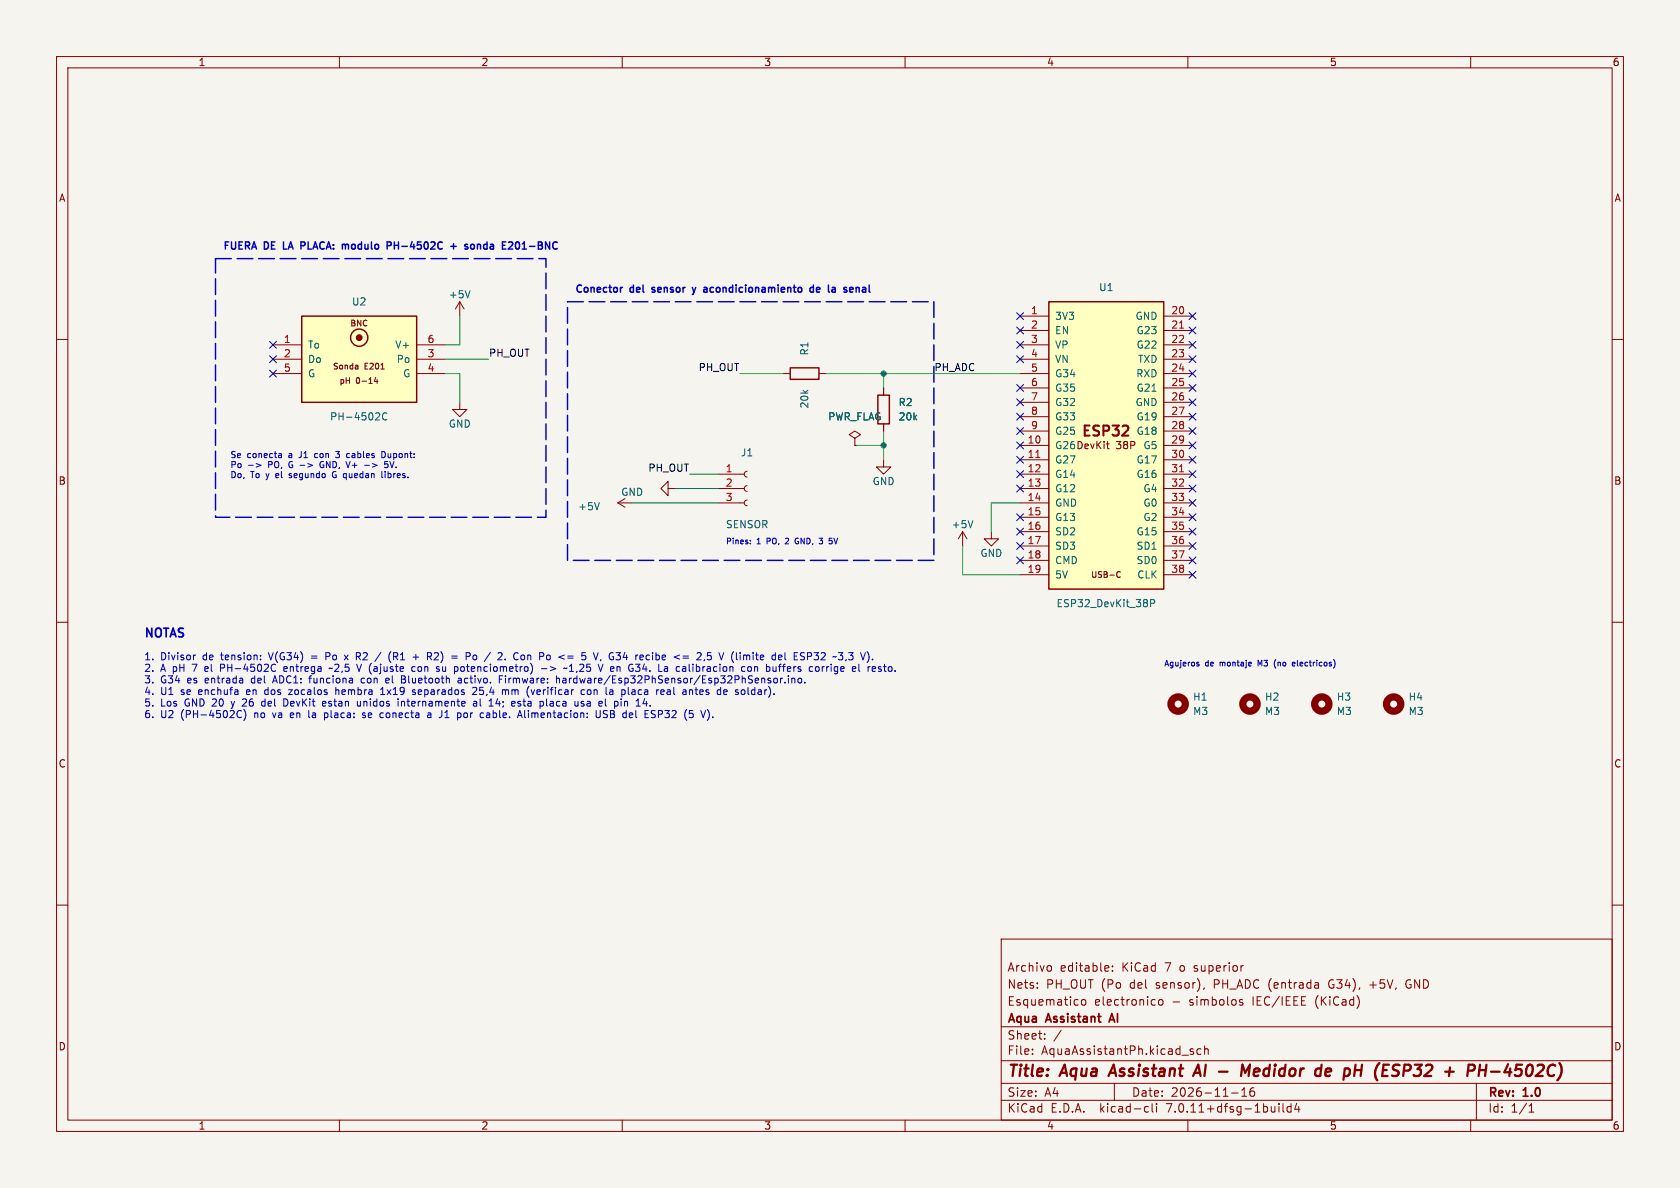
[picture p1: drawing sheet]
(kicad_sch (version 20230121) (generator eeschema)
 (paper "A4")
 (title_block
  (title "Aqua Assistant AI - Medidor de pH (ESP32 + PH-4502C)")
  (date "2026-11-16")
  (rev "1.0")
  (company "Aqua Assistant AI")
  (comment 1 "Esquematico electronico - simbolos IEC/IEEE (KiCad)")
  (comment 2 "Nets: PH_OUT (Po del sensor), PH_ADC (entrada G34), +5V, GND")
  (comment 3 "Archivo editable: KiCad 7 o superior"))
 (lib_symbols
   (symbol "Device:R" (pin_numbers hide) (pin_names (offset 0)) (in_bom yes) (on_board yes)
   (property "Reference" "R" (at 2.032 0 90) (effects (font (size 1.27 1.27))))
   (property "Value" "R" (at 0 0 90) (effects (font (size 1.27 1.27))))
   (property "Footprint" "" (at -1.778 0 90) (effects (font (size 1.27 1.27)) hide))
   (property "Datasheet" "~" (at 0 0 0) (effects (font (size 1.27 1.27)) hide))
   (symbol "R_0_1"
    (rectangle (start -1.016 -2.54) (end 1.016 2.54) (stroke (width 0.254) (type default)) (fill (type none))))
   (symbol "R_1_1"
    (pin passive line (at 0 3.81 270) (length 1.27) (name "~" (effects (font (size 1.27 1.27)))) (number "1" (effects (font (size 1.27 1.27)))))
    (pin passive line (at 0 -3.81 90) (length 1.27) (name "~" (effects (font (size 1.27 1.27)))) (number "2" (effects (font (size 1.27 1.27)))))))
  (symbol "Connector:Conn_01x03_Socket" (pin_names (offset 1.016) hide) (in_bom yes) (on_board yes)
   (property "Reference" "J" (at 0 5.08 0) (effects (font (size 1.27 1.27))))
   (property "Value" "Conn_01x03_Socket" (at 0 -5.08 0) (effects (font (size 1.27 1.27))))
   (property "Footprint" "" (at 0 0 0) (effects (font (size 1.27 1.27)) hide))
   (property "Datasheet" "~" (at 0 0 0) (effects (font (size 1.27 1.27)) hide))
   (property "ki_locked" "" (at 0 0 0) (effects (font (size 1.27 1.27))))
   (symbol "Conn_01x03_Socket_1_1"
    (arc (start 0 -2.032) (mid -0.5058 -2.54) (end 0 -3.048) (stroke (width 0.1524) (type default)) (fill (type none)))
    (polyline (pts (xy -1.27 -2.54) (xy -0.508 -2.54)) (stroke (width 0.1524) (type default)) (fill (type none)))
    (polyline (pts (xy -1.27 0) (xy -0.508 0)) (stroke (width 0.1524) (type default)) (fill (type none)))
    (polyline (pts (xy -1.27 2.54) (xy -0.508 2.54)) (stroke (width 0.1524) (type default)) (fill (type none)))
    (arc (start 0 0.508) (mid -0.5058 0) (end 0 -0.508) (stroke (width 0.1524) (type default)) (fill (type none)))
    (arc (start 0 3.048) (mid -0.5058 2.54) (end 0 2.032) (stroke (width 0.1524) (type default)) (fill (type none)))
    (pin passive line (at -5.08 2.54 0) (length 3.81) (name "Pin_1" (effects (font (size 1.27 1.27)))) (number "1" (effects (font (size 1.27 1.27)))))
    (pin passive line (at -5.08 0 0) (length 3.81) (name "Pin_2" (effects (font (size 1.27 1.27)))) (number "2" (effects (font (size 1.27 1.27)))))
    (pin passive line (at -5.08 -2.54 0) (length 3.81) (name "Pin_3" (effects (font (size 1.27 1.27)))) (number "3" (effects (font (size 1.27 1.27)))))))
  (symbol "power:+5V" (power) (pin_names (offset 0)) (in_bom yes) (on_board yes)
   (property "Reference" "#PWR" (at 0 -3.81 0) (effects (font (size 1.27 1.27)) hide))
   (property "Value" "+5V" (at 0 3.556 0) (effects (font (size 1.27 1.27))))
   (property "Footprint" "" (at 0 0 0) (effects (font (size 1.27 1.27)) hide))
   (property "Datasheet" "" (at 0 0 0) (effects (font (size 1.27 1.27)) hide))
   (symbol "+5V_0_1"
    (polyline (pts (xy -0.762 1.27) (xy 0 2.54)) (stroke (width 0) (type default)) (fill (type none)))
    (polyline (pts (xy 0 0) (xy 0 2.54)) (stroke (width 0) (type default)) (fill (type none)))
    (polyline (pts (xy 0 2.54) (xy 0.762 1.27)) (stroke (width 0) (type default)) (fill (type none))))
   (symbol "+5V_1_1"
    (pin power_in line (at 0 0 90) (length 0) hide (name "+5V" (effects (font (size 1.27 1.27)))) (number "1" (effects (font (size 1.27 1.27)))))))
  (symbol "power:GND" (power) (pin_names (offset 0)) (in_bom yes) (on_board yes)
   (property "Reference" "#PWR" (at 0 -6.35 0) (effects (font (size 1.27 1.27)) hide))
   (property "Value" "GND" (at 0 -3.81 0) (effects (font (size 1.27 1.27))))
   (property "Footprint" "" (at 0 0 0) (effects (font (size 1.27 1.27)) hide))
   (property "Datasheet" "" (at 0 0 0) (effects (font (size 1.27 1.27)) hide))
   (symbol "GND_0_1"
    (polyline (pts (xy 0 0) (xy 0 -1.27) (xy 1.27 -1.27) (xy 0 -2.54) (xy -1.27 -1.27) (xy 0 -1.27)) (stroke (width 0) (type default)) (fill (type none))))
   (symbol "GND_1_1"
    (pin power_in line (at 0 0 270) (length 0) hide (name "GND" (effects (font (size 1.27 1.27)))) (number "1" (effects (font (size 1.27 1.27)))))))
  (symbol "power:PWR_FLAG" (power) (pin_numbers hide) (pin_names (offset 0) hide) (in_bom yes) (on_board yes)
   (property "Reference" "#FLG" (at 0 1.905 0) (effects (font (size 1.27 1.27)) hide))
   (property "Value" "PWR_FLAG" (at 0 3.81 0) (effects (font (size 1.27 1.27))))
   (property "Footprint" "" (at 0 0 0) (effects (font (size 1.27 1.27)) hide))
   (property "Datasheet" "~" (at 0 0 0) (effects (font (size 1.27 1.27)) hide))
   (symbol "PWR_FLAG_0_0"
    (pin power_out line (at 0 0 90) (length 0) (name "pwr" (effects (font (size 1.27 1.27)))) (number "1" (effects (font (size 1.27 1.27))))))
   (symbol "PWR_FLAG_0_1"
    (polyline (pts (xy 0 0) (xy 0 1.27) (xy -1.016 1.905) (xy 0 2.54) (xy 1.016 1.905) (xy 0 1.27)) (stroke (width 0) (type default)) (fill (type none)))))
  (symbol "Mechanical:MountingHole" (pin_names (offset 1.016)) (in_bom yes) (on_board yes)
   (property "Reference" "H" (at 0 5.08 0) (effects (font (size 1.27 1.27))))
   (property "Value" "MountingHole" (at 0 3.175 0) (effects (font (size 1.27 1.27))))
   (property "Footprint" "" (at 0 0 0) (effects (font (size 1.27 1.27)) hide))
   (property "Datasheet" "~" (at 0 0 0) (effects (font (size 1.27 1.27)) hide))
   (symbol "MountingHole_0_1"
    (circle (center 0 0) (radius 1.27) (stroke (width 1.27) (type default)) (fill (type none)))))
  (symbol "AquaAssistant:ESP32_DevKit_38P" (pin_names (offset 1.016)) (in_bom yes) (on_board yes)
   (property "Reference" "U" (at 0 27.94 0) (effects (font (size 1.27 1.27))))
   (property "Value" "ESP32_DevKit_38P" (at 0 -27.94 0) (effects (font (size 1.27 1.27))))
   (property "Footprint" "AquaAssistant:ESP32_DevKit_38P_Socket" (at 0 -30.48 0) (effects (font (size 1.27 1.27)) hide))
   (property "Datasheet" "https://www.espressif.com/sites/default/files/documentation/esp32_datasheet_en.pdf" (at 0 0 0) (effects (font (size 1.27 1.27)) hide))
   (symbol "ESP32_DevKit_38P_0_1"
    (rectangle (start -10.16 25.4) (end 10.16 -25.4) (stroke (width 0.254) (type default)) (fill (type background)))
    (text "ESP32" (at 0 2.54 0) (effects (font (size 1.778 1.778) bold)))
    (text "DevKit 38P" (at 0 0 0) (effects (font (size 1.27 1.27))))
    (text "USB-C" (at 0 -22.86 0) (effects (font (size 1.016 1.016)))))
   (symbol "ESP32_DevKit_38P_1_1"
    (pin power_out line (at -15.24 22.86 0) (length 5.08) (name "3V3" (effects (font (size 1.27 1.27)))) (number "1" (effects (font (size 1.27 1.27)))))
    (pin input line (at -15.24 20.32 0) (length 5.08) (name "EN" (effects (font (size 1.27 1.27)))) (number "2" (effects (font (size 1.27 1.27)))))
    (pin input line (at -15.24 17.78 0) (length 5.08) (name "VP" (effects (font (size 1.27 1.27)))) (number "3" (effects (font (size 1.27 1.27)))))
    (pin input line (at -15.24 15.24 0) (length 5.08) (name "VN" (effects (font (size 1.27 1.27)))) (number "4" (effects (font (size 1.27 1.27)))))
    (pin input line (at -15.24 12.70 0) (length 5.08) (name "G34" (effects (font (size 1.27 1.27)))) (number "5" (effects (font (size 1.27 1.27)))))
    (pin input line (at -15.24 10.16 0) (length 5.08) (name "G35" (effects (font (size 1.27 1.27)))) (number "6" (effects (font (size 1.27 1.27)))))
    (pin bidirectional line (at -15.24 7.62 0) (length 5.08) (name "G32" (effects (font (size 1.27 1.27)))) (number "7" (effects (font (size 1.27 1.27)))))
    (pin bidirectional line (at -15.24 5.08 0) (length 5.08) (name "G33" (effects (font (size 1.27 1.27)))) (number "8" (effects (font (size 1.27 1.27)))))
    (pin bidirectional line (at -15.24 2.54 0) (length 5.08) (name "G25" (effects (font (size 1.27 1.27)))) (number "9" (effects (font (size 1.27 1.27)))))
    (pin bidirectional line (at -15.24 0.00 0) (length 5.08) (name "G26" (effects (font (size 1.27 1.27)))) (number "10" (effects (font (size 1.27 1.27)))))
    (pin bidirectional line (at -15.24 -2.54 0) (length 5.08) (name "G27" (effects (font (size 1.27 1.27)))) (number "11" (effects (font (size 1.27 1.27)))))
    (pin bidirectional line (at -15.24 -5.08 0) (length 5.08) (name "G14" (effects (font (size 1.27 1.27)))) (number "12" (effects (font (size 1.27 1.27)))))
    (pin bidirectional line (at -15.24 -7.62 0) (length 5.08) (name "G12" (effects (font (size 1.27 1.27)))) (number "13" (effects (font (size 1.27 1.27)))))
    (pin passive line (at -15.24 -10.16 0) (length 5.08) (name "GND" (effects (font (size 1.27 1.27)))) (number "14" (effects (font (size 1.27 1.27)))))
    (pin bidirectional line (at -15.24 -12.70 0) (length 5.08) (name "G13" (effects (font (size 1.27 1.27)))) (number "15" (effects (font (size 1.27 1.27)))))
    (pin bidirectional line (at -15.24 -15.24 0) (length 5.08) (name "SD2" (effects (font (size 1.27 1.27)))) (number "16" (effects (font (size 1.27 1.27)))))
    (pin bidirectional line (at -15.24 -17.78 0) (length 5.08) (name "SD3" (effects (font (size 1.27 1.27)))) (number "17" (effects (font (size 1.27 1.27)))))
    (pin bidirectional line (at -15.24 -20.32 0) (length 5.08) (name "CMD" (effects (font (size 1.27 1.27)))) (number "18" (effects (font (size 1.27 1.27)))))
    (pin power_out line (at -15.24 -22.86 0) (length 5.08) (name "5V" (effects (font (size 1.27 1.27)))) (number "19" (effects (font (size 1.27 1.27)))))
    (pin passive line (at 15.24 22.86 180) (length 5.08) (name "GND" (effects (font (size 1.27 1.27)))) (number "20" (effects (font (size 1.27 1.27)))))
    (pin bidirectional line (at 15.24 20.32 180) (length 5.08) (name "G23" (effects (font (size 1.27 1.27)))) (number "21" (effects (font (size 1.27 1.27)))))
    (pin bidirectional line (at 15.24 17.78 180) (length 5.08) (name "G22" (effects (font (size 1.27 1.27)))) (number "22" (effects (font (size 1.27 1.27)))))
    (pin output line (at 15.24 15.24 180) (length 5.08) (name "TXD" (effects (font (size 1.27 1.27)))) (number "23" (effects (font (size 1.27 1.27)))))
    (pin input line (at 15.24 12.70 180) (length 5.08) (name "RXD" (effects (font (size 1.27 1.27)))) (number "24" (effects (font (size 1.27 1.27)))))
    (pin bidirectional line (at 15.24 10.16 180) (length 5.08) (name "G21" (effects (font (size 1.27 1.27)))) (number "25" (effects (font (size 1.27 1.27)))))
    (pin passive line (at 15.24 7.62 180) (length 5.08) (name "GND" (effects (font (size 1.27 1.27)))) (number "26" (effects (font (size 1.27 1.27)))))
    (pin bidirectional line (at 15.24 5.08 180) (length 5.08) (name "G19" (effects (font (size 1.27 1.27)))) (number "27" (effects (font (size 1.27 1.27)))))
    (pin bidirectional line (at 15.24 2.54 180) (length 5.08) (name "G18" (effects (font (size 1.27 1.27)))) (number "28" (effects (font (size 1.27 1.27)))))
    (pin bidirectional line (at 15.24 0.00 180) (length 5.08) (name "G5" (effects (font (size 1.27 1.27)))) (number "29" (effects (font (size 1.27 1.27)))))
    (pin bidirectional line (at 15.24 -2.54 180) (length 5.08) (name "G17" (effects (font (size 1.27 1.27)))) (number "30" (effects (font (size 1.27 1.27)))))
    (pin bidirectional line (at 15.24 -5.08 180) (length 5.08) (name "G16" (effects (font (size 1.27 1.27)))) (number "31" (effects (font (size 1.27 1.27)))))
    (pin bidirectional line (at 15.24 -7.62 180) (length 5.08) (name "G4" (effects (font (size 1.27 1.27)))) (number "32" (effects (font (size 1.27 1.27)))))
    (pin bidirectional line (at 15.24 -10.16 180) (length 5.08) (name "G0" (effects (font (size 1.27 1.27)))) (number "33" (effects (font (size 1.27 1.27)))))
    (pin bidirectional line (at 15.24 -12.70 180) (length 5.08) (name "G2" (effects (font (size 1.27 1.27)))) (number "34" (effects (font (size 1.27 1.27)))))
    (pin bidirectional line (at 15.24 -15.24 180) (length 5.08) (name "G15" (effects (font (size 1.27 1.27)))) (number "35" (effects (font (size 1.27 1.27)))))
    (pin bidirectional line (at 15.24 -17.78 180) (length 5.08) (name "SD1" (effects (font (size 1.27 1.27)))) (number "36" (effects (font (size 1.27 1.27)))))
    (pin bidirectional line (at 15.24 -20.32 180) (length 5.08) (name "SD0" (effects (font (size 1.27 1.27)))) (number "37" (effects (font (size 1.27 1.27)))))
    (pin bidirectional line (at 15.24 -22.86 180) (length 5.08) (name "CLK" (effects (font (size 1.27 1.27)))) (number "38" (effects (font (size 1.27 1.27)))))))
  (symbol "AquaAssistant:PH-4502C" (pin_names (offset 1.016)) (in_bom yes) (on_board no)
   (property "Reference" "U" (at 0 10.16 0) (effects (font (size 1.27 1.27))))
   (property "Value" "PH-4502C" (at 0 -10.16 0) (effects (font (size 1.27 1.27))))
   (property "Footprint" "" (at 0 0 0) (effects (font (size 1.27 1.27)) hide))
   (property "Datasheet" "" (at 0 0 0) (effects (font (size 1.27 1.27)) hide))
   (symbol "PH-4502C_0_1"
    (rectangle (start -10.16 7.62) (end 10.16 -7.62) (stroke (width 0.254) (type default)) (fill (type background)))
    (circle (center 0 3.81) (radius 1.524) (stroke (width 0.254) (type default)) (fill (type none)))
    (circle (center 0 3.81) (radius 0.508) (stroke (width 0) (type default)) (fill (type outline)))
    (text "BNC" (at 0 6.35 0) (effects (font (size 1.016 1.016))))
    (text "Sonda E201" (at 0 -1.27 0) (effects (font (size 1.016 1.016))))
    (text "pH 0-14" (at 0 -3.81 0) (effects (font (size 1.016 1.016)))))
   (symbol "PH-4502C_1_1"
    (pin power_in line (at 15.24 2.54 180) (length 5.08) (name "V+" (effects (font (size 1.27 1.27)))) (number "6" (effects (font (size 1.27 1.27)))))
    (pin output line (at 15.24 0 180) (length 5.08) (name "Po" (effects (font (size 1.27 1.27)))) (number "3" (effects (font (size 1.27 1.27)))))
    (pin passive line (at 15.24 -2.54 180) (length 5.08) (name "G" (effects (font (size 1.27 1.27)))) (number "4" (effects (font (size 1.27 1.27)))))
    (pin output line (at -15.24 2.54 0) (length 5.08) (name "To" (effects (font (size 1.27 1.27)))) (number "1" (effects (font (size 1.27 1.27)))))
    (pin output line (at -15.24 0 0) (length 5.08) (name "Do" (effects (font (size 1.27 1.27)))) (number "2" (effects (font (size 1.27 1.27)))))
    (pin passive line (at -15.24 -2.54 0) (length 5.08) (name "G" (effects (font (size 1.27 1.27)))) (number "5" (effects (font (size 1.27 1.27))))))))
  (symbol (lib_id "AquaAssistant:PH-4502C") (at 63.5 63.5 0) (unit 1) (in_bom yes) (on_board no) (dnp no)
  (property "Reference" "U2" (at 63.5 53.34 0) (effects (font (size 1.27 1.27))))
  (property "Value" "PH-4502C" (at 63.5 73.66 0) (effects (font (size 1.27 1.27))))
  (property "Footprint" "" (at 63.5 63.5 0) (effects (font (size 1.27 1.27)) hide))
  (property "Datasheet" "~" (at 63.5 63.5 0) (effects (font (size 1.27 1.27)) hide))
  (property "Descripcion" "Modulo amplificador de pH PH-4502C con sonda E201-BNC (fuera de la placa)" (at 63.5 63.5 0) (effects (font (size 1.27 1.27)) hide)) (pin "6") (pin "3") (pin "4") (pin "1") (pin "2") (pin "5"))
 (wire (pts (xy 78.74 60.96) (xy 81.28 60.96)) (stroke (width 0) (type default)))
 (wire (pts (xy 81.28 60.96) (xy 81.28 55.88)) (stroke (width 0) (type default)))
 (symbol (lib_id "power:+5V") (at 81.28 55.88 0) (unit 1) (in_bom no) (on_board yes) (dnp no)
  (property "Reference" "#PWR01" (at 81.28 55.88 0) (effects (font (size 1.27 1.27)) hide))
  (property "Value" "+5V" (at 81.28 52.07 0) (effects (font (size 1.27 1.27))))
  (property "Footprint" "" (at 81.28 55.88 0) (effects (font (size 1.27 1.27)) hide))
  (property "Datasheet" "~" (at 81.28 55.88 0) (effects (font (size 1.27 1.27)) hide)) (pin "1"))
 (wire (pts (xy 78.74 63.5) (xy 86.36 63.5)) (stroke (width 0) (type default)))
 (label "PH_OUT" (at 86.36 63.5 0) (fields_autoplaced) (effects (font (size 1.27 1.27)) (justify left bottom)))
 (wire (pts (xy 78.74 66.04) (xy 81.28 66.04)) (stroke (width 0) (type default)))
 (wire (pts (xy 81.28 66.04) (xy 81.28 71.12)) (stroke (width 0) (type default)))
 (symbol (lib_id "power:GND") (at 81.28 71.12 0) (unit 1) (in_bom no) (on_board yes) (dnp no)
  (property "Reference" "#PWR02" (at 81.28 71.12 0) (effects (font (size 1.27 1.27)) hide))
  (property "Value" "GND" (at 81.28 74.93 0) (effects (font (size 1.27 1.27))))
  (property "Footprint" "" (at 81.28 71.12 0) (effects (font (size 1.27 1.27)) hide))
  (property "Datasheet" "~" (at 81.28 71.12 0) (effects (font (size 1.27 1.27)) hide)) (pin "1"))
 (no_connect (at 48.26 60.96))
 (no_connect (at 48.26 63.5))
 (no_connect (at 48.26 66.04))
 (rectangle (start 38.1 45.72) (end 96.52 91.44) (stroke (width 0.254) (type dash)) (fill (type none)))
 (text "FUERA DE LA PLACA: modulo PH-4502C + sonda E201-BNC" (at 39.37 44.45 0) (effects (font (size 1.27 1.27) bold) (justify left bottom)))
 (text "Se conecta a J1 con 3 cables Dupont:\nPo -> PO, G -> GND, V+ -> 5V.\nDo, To y el segundo G quedan libres." (at 40.64 80.01 0) (effects (font (size 1.1 1.1)) (justify left top)))
 (symbol (lib_id "Connector:Conn_01x03_Socket") (at 132.08 86.36 0) (unit 1) (in_bom yes) (on_board yes) (dnp no)
  (property "Reference" "J1" (at 132.08 80.01 0) (effects (font (size 1.27 1.27))))
  (property "Value" "SENSOR" (at 132.08 92.71 0) (effects (font (size 1.27 1.27))))
  (property "Footprint" "Connector_PinSocket_2.54mm:PinSocket_1x03_P2.54mm_Vertical" (at 132.08 86.36 0) (effects (font (size 1.27 1.27)) hide))
  (property "Datasheet" "~" (at 132.08 86.36 0) (effects (font (size 1.27 1.27)) hide)) (pin "1") (pin "2") (pin "3"))
 (wire (pts (xy 127.0 83.82) (xy 121.92 83.82)) (stroke (width 0) (type default)))
 (label "PH_OUT" (at 121.92 83.82 180) (fields_autoplaced) (effects (font (size 1.27 1.27)) (justify right bottom)))
 (wire (pts (xy 127.0 86.36) (xy 119.38 86.36)) (stroke (width 0) (type default)))
 (symbol (lib_id "power:GND") (at 119.38 86.36 270) (unit 1) (in_bom no) (on_board yes) (dnp no)
  (property "Reference" "#PWR03" (at 119.38 86.36 0) (effects (font (size 1.27 1.27)) hide))
  (property "Value" "GND" (at 111.76 86.995 90) (effects (font (size 1.27 1.27))))
  (property "Footprint" "" (at 119.38 86.36 0) (effects (font (size 1.27 1.27)) hide))
  (property "Datasheet" "~" (at 119.38 86.36 0) (effects (font (size 1.27 1.27)) hide)) (pin "1"))
 (wire (pts (xy 127.0 88.9) (xy 111.76 88.9)) (stroke (width 0) (type default)))
 (symbol (lib_id "power:+5V") (at 111.76 88.9 90) (unit 1) (in_bom no) (on_board yes) (dnp no)
  (property "Reference" "#PWR04" (at 111.76 88.9 0) (effects (font (size 1.27 1.27)) hide))
  (property "Value" "+5V" (at 104.14 89.53500000000001 90) (effects (font (size 1.27 1.27))))
  (property "Footprint" "" (at 111.76 88.9 0) (effects (font (size 1.27 1.27)) hide))
  (property "Datasheet" "~" (at 111.76 88.9 0) (effects (font (size 1.27 1.27)) hide)) (pin "1"))
 (text "Pines: 1 PO, 2 GND, 3 5V" (at 128.27 96.52 0) (effects (font (size 1.0 1.0)) (justify left bottom)))
 (symbol (lib_id "Device:R") (at 142.24 66.04 90) (unit 1) (in_bom yes) (on_board yes) (dnp no)
  (property "Reference" "R1" (at 142.24 61.595000000000006 0) (effects (font (size 1.27 1.27))))
  (property "Value" "20k" (at 142.24 70.48500000000001 0) (effects (font (size 1.27 1.27))))
  (property "Footprint" "Resistor_THT:R_Axial_DIN0207_L6.3mm_D2.5mm_P10.16mm_Horizontal" (at 142.24 66.04 0) (effects (font (size 1.27 1.27)) hide))
  (property "Datasheet" "~" (at 142.24 66.04 0) (effects (font (size 1.27 1.27)) hide))
  (property "Tolerancia" "1 %" (at 142.24 66.04 0) (effects (font (size 1.27 1.27)) hide))
  (property "Potencia" "1/4 W" (at 142.24 66.04 0) (effects (font (size 1.27 1.27)) hide)) (pin "1") (pin "2"))
 (wire (pts (xy 138.43 66.04) (xy 130.81 66.04)) (stroke (width 0) (type default)))
 (label "PH_OUT" (at 130.81 66.04 180) (fields_autoplaced) (effects (font (size 1.27 1.27)) (justify right bottom)))
 (symbol (lib_id "Device:R") (at 156.21 72.39 0) (unit 1) (in_bom yes) (on_board yes) (dnp no)
  (property "Reference" "R2" (at 158.75 71.12 0) (effects (font (size 1.27 1.27)) (justify left)))
  (property "Value" "20k" (at 158.75 73.66 0) (effects (font (size 1.27 1.27)) (justify left)))
  (property "Footprint" "Resistor_THT:R_Axial_DIN0207_L6.3mm_D2.5mm_P10.16mm_Horizontal" (at 156.21 72.39 0) (effects (font (size 1.27 1.27)) hide))
  (property "Datasheet" "~" (at 156.21 72.39 0) (effects (font (size 1.27 1.27)) hide))
  (property "Tolerancia" "1 %" (at 156.21 72.39 0) (effects (font (size 1.27 1.27)) hide))
  (property "Potencia" "1/4 W" (at 156.21 72.39 0) (effects (font (size 1.27 1.27)) hide)) (pin "1") (pin "2"))
 (wire (pts (xy 146.05 66.04) (xy 156.21 66.04)) (stroke (width 0) (type default)))
 (wire (pts (xy 156.21 66.04) (xy 156.21 68.58)) (stroke (width 0) (type default)))
 (junction (at 156.21 66.04) (diameter 0) (color 0 0 0 0))
 (wire (pts (xy 156.21 76.2) (xy 156.21 81.28)) (stroke (width 0) (type default)))
 (symbol (lib_id "power:GND") (at 156.21 81.28 0) (unit 1) (in_bom no) (on_board yes) (dnp no)
  (property "Reference" "#PWR05" (at 156.21 81.28 0) (effects (font (size 1.27 1.27)) hide))
  (property "Value" "GND" (at 156.21 85.09 0) (effects (font (size 1.27 1.27))))
  (property "Footprint" "" (at 156.21 81.28 0) (effects (font (size 1.27 1.27)) hide))
  (property "Datasheet" "~" (at 156.21 81.28 0) (effects (font (size 1.27 1.27)) hide)) (pin "1"))
 (junction (at 156.21 78.74000000000001) (diameter 0) (color 0 0 0 0))
 (wire (pts (xy 156.21 78.74000000000001) (xy 151.13 78.74000000000001)) (stroke (width 0) (type default)))
 (symbol (lib_id "power:PWR_FLAG") (at 151.13 78.74000000000001 0) (unit 1) (in_bom no) (on_board yes) (dnp no)
  (property "Reference" "#FLG06" (at 151.13 78.74000000000001 0) (effects (font (size 1.27 1.27)) hide))
  (property "Value" "PWR_FLAG" (at 151.13 73.66000000000001 0) (effects (font (size 1.27 1.27))))
  (property "Footprint" "" (at 151.13 78.74000000000001 0) (effects (font (size 1.27 1.27)) hide))
  (property "Datasheet" "~" (at 151.13 78.74000000000001 0) (effects (font (size 1.27 1.27)) hide)) (pin "1"))
 (symbol (lib_id "AquaAssistant:ESP32_DevKit_38P") (at 195.58 78.74 0) (unit 1) (in_bom yes) (on_board yes) (dnp no)
  (property "Reference" "U1" (at 195.58 50.8 0) (effects (font (size 1.27 1.27))))
  (property "Value" "ESP32_DevKit_38P" (at 195.58 106.67999999999999 0) (effects (font (size 1.27 1.27))))
  (property "Footprint" "AquaAssistant:ESP32_DevKit_38P_Socket" (at 195.58 78.74 0) (effects (font (size 1.27 1.27)) hide))
  (property "Datasheet" "~" (at 195.58 78.74 0) (effects (font (size 1.27 1.27)) hide)) (pin "1") (pin "2") (pin "3") (pin "4") (pin "5") (pin "6") (pin "7") (pin "8") (pin "9") (pin "10") (pin "11") (pin "12") (pin "13") (pin "14") (pin "15") (pin "16") (pin "17") (pin "18") (pin "19") (pin "20") (pin "21") (pin "22") (pin "23") (pin "24") (pin "25") (pin "26") (pin "27") (pin "28") (pin "29") (pin "30") (pin "31") (pin "32") (pin "33") (pin "34") (pin "35") (pin "36") (pin "37") (pin "38"))
 (wire (pts (xy 156.21 66.04) (xy 180.34 66.04)) (stroke (width 0) (type default)))
 (label "PH_ADC" (at 165.1 66.04 0) (fields_autoplaced) (effects (font (size 1.27 1.27)) (justify left bottom)))
 (wire (pts (xy 180.34 88.9) (xy 175.26 88.9)) (stroke (width 0) (type default)))
 (wire (pts (xy 175.26 88.9) (xy 175.26 93.98)) (stroke (width 0) (type default)))
 (symbol (lib_id "power:GND") (at 175.26 93.98 0) (unit 1) (in_bom no) (on_board yes) (dnp no)
  (property "Reference" "#PWR07" (at 175.26 93.98 0) (effects (font (size 1.27 1.27)) hide))
  (property "Value" "GND" (at 175.26 97.79 0) (effects (font (size 1.27 1.27))))
  (property "Footprint" "" (at 175.26 93.98 0) (effects (font (size 1.27 1.27)) hide))
  (property "Datasheet" "~" (at 175.26 93.98 0) (effects (font (size 1.27 1.27)) hide)) (pin "1"))
 (wire (pts (xy 180.34 101.6) (xy 170.18 101.6)) (stroke (width 0) (type default)))
 (wire (pts (xy 170.18 101.6) (xy 170.18 96.52)) (stroke (width 0) (type default)))
 (symbol (lib_id "power:+5V") (at 170.18 96.52 0) (unit 1) (in_bom no) (on_board yes) (dnp no)
  (property "Reference" "#PWR08" (at 170.18 96.52 0) (effects (font (size 1.27 1.27)) hide))
  (property "Value" "+5V" (at 170.18 92.71 0) (effects (font (size 1.27 1.27))))
  (property "Footprint" "" (at 170.18 96.52 0) (effects (font (size 1.27 1.27)) hide))
  (property "Datasheet" "~" (at 170.18 96.52 0) (effects (font (size 1.27 1.27)) hide)) (pin "1"))
 (no_connect (at 180.34 55.88))
 (no_connect (at 180.34 58.42))
 (no_connect (at 180.34 60.96))
 (no_connect (at 180.34 63.5))
 (no_connect (at 180.34 68.58))
 (no_connect (at 180.34 71.12))
 (no_connect (at 180.34 73.66))
 (no_connect (at 180.34 76.2))
 (no_connect (at 180.34 78.74))
 (no_connect (at 180.34 81.28))
 (no_connect (at 180.34 83.82))
 (no_connect (at 180.34 86.36))
 (no_connect (at 180.34 91.44))
 (no_connect (at 180.34 93.98))
 (no_connect (at 180.34 96.52))
 (no_connect (at 180.34 99.06))
 (no_connect (at 210.82 55.88))
 (no_connect (at 210.82 58.42))
 (no_connect (at 210.82 60.96))
 (no_connect (at 210.82 63.5))
 (no_connect (at 210.82 66.04))
 (no_connect (at 210.82 68.58))
 (no_connect (at 210.82 71.12))
 (no_connect (at 210.82 73.66))
 (no_connect (at 210.82 76.2))
 (no_connect (at 210.82 78.74))
 (no_connect (at 210.82 81.28))
 (no_connect (at 210.82 83.82))
 (no_connect (at 210.82 86.36))
 (no_connect (at 210.82 88.9))
 (no_connect (at 210.82 91.44))
 (no_connect (at 210.82 93.98))
 (no_connect (at 210.82 96.52))
 (no_connect (at 210.82 99.06))
 (no_connect (at 210.82 101.6))
 (symbol (lib_id "Mechanical:MountingHole") (at 208.28 124.46 0) (unit 1) (in_bom yes) (on_board yes) (dnp no)
  (property "Reference" "H1" (at 210.82 123.19 0) (effects (font (size 1.27 1.27)) (justify left)))
  (property "Value" "M3" (at 210.82 125.72999999999999 0) (effects (font (size 1.27 1.27)) (justify left)))
  (property "Footprint" "MountingHole:MountingHole_3.2mm_M3" (at 208.28 124.46 0) (effects (font (size 1.27 1.27)) hide))
  (property "Datasheet" "~" (at 208.28 124.46 0) (effects (font (size 1.27 1.27)) hide)))
 (symbol (lib_id "Mechanical:MountingHole") (at 220.98 124.46 0) (unit 1) (in_bom yes) (on_board yes) (dnp no)
  (property "Reference" "H2" (at 223.51999999999998 123.19 0) (effects (font (size 1.27 1.27)) (justify left)))
  (property "Value" "M3" (at 223.51999999999998 125.72999999999999 0) (effects (font (size 1.27 1.27)) (justify left)))
  (property "Footprint" "MountingHole:MountingHole_3.2mm_M3" (at 220.98 124.46 0) (effects (font (size 1.27 1.27)) hide))
  (property "Datasheet" "~" (at 220.98 124.46 0) (effects (font (size 1.27 1.27)) hide)))
 (symbol (lib_id "Mechanical:MountingHole") (at 233.68 124.46 0) (unit 1) (in_bom yes) (on_board yes) (dnp no)
  (property "Reference" "H3" (at 236.22 123.19 0) (effects (font (size 1.27 1.27)) (justify left)))
  (property "Value" "M3" (at 236.22 125.72999999999999 0) (effects (font (size 1.27 1.27)) (justify left)))
  (property "Footprint" "MountingHole:MountingHole_3.2mm_M3" (at 233.68 124.46 0) (effects (font (size 1.27 1.27)) hide))
  (property "Datasheet" "~" (at 233.68 124.46 0) (effects (font (size 1.27 1.27)) hide)))
 (symbol (lib_id "Mechanical:MountingHole") (at 246.38 124.46 0) (unit 1) (in_bom yes) (on_board yes) (dnp no)
  (property "Reference" "H4" (at 248.92 123.19 0) (effects (font (size 1.27 1.27)) (justify left)))
  (property "Value" "M3" (at 248.92 125.72999999999999 0) (effects (font (size 1.27 1.27)) (justify left)))
  (property "Footprint" "MountingHole:MountingHole_3.2mm_M3" (at 246.38 124.46 0) (effects (font (size 1.27 1.27)) hide))
  (property "Datasheet" "~" (at 246.38 124.46 0) (effects (font (size 1.27 1.27)) hide)))
 (text "Agujeros de montaje M3 (no electricos)" (at 205.74 118.11 0) (effects (font (size 1.0 1.0)) (justify left bottom)))
 (text "Conector del sensor y acondicionamiento de la senal" (at 101.6 52.07 0) (effects (font (size 1.27 1.27) bold) (justify left bottom)))
 (rectangle (start 100.33 53.34) (end 165.1 99.06) (stroke (width 0.254) (type dash)) (fill (type none)))
 (text "NOTAS" (at 25.4 113.03 0) (effects (font (size 1.524 1.524) bold) (justify left bottom)))
 (text "1. Divisor de tension: V(G34) = Po x R2 / (R1 + R2) = Po / 2. Con Po <= 5 V, G34 recibe <= 2,5 V (limite del ESP32 ~3,3 V).\n2. A pH 7 el PH-4502C entrega ~2,5 V (ajuste con su potenciometro) -> ~1,25 V en G34. La calibracion con buffers corrige el resto.\n3. G34 es entrada del ADC1: funciona con el Bluetooth activo. Firmware: hardware/Esp32PhSensor/Esp32PhSensor.ino.\n4. U1 se enchufa en dos zocalos hembra 1x19 separados 25,4 mm (verificar con la placa real antes de soldar).\n5. Los GND 20 y 26 del DevKit estan unidos internamente al 14; esta placa usa el pin 14.\n6. U2 (PH-4502C) no va en la placa: se conecta a J1 por cable. Alimentacion: USB del ESP32 (5 V)." (at 25.4 115.57 0) (effects (font (size 1.27 1.27)) (justify left top)))
 (sheet_instances (path "" (page "1"))))
